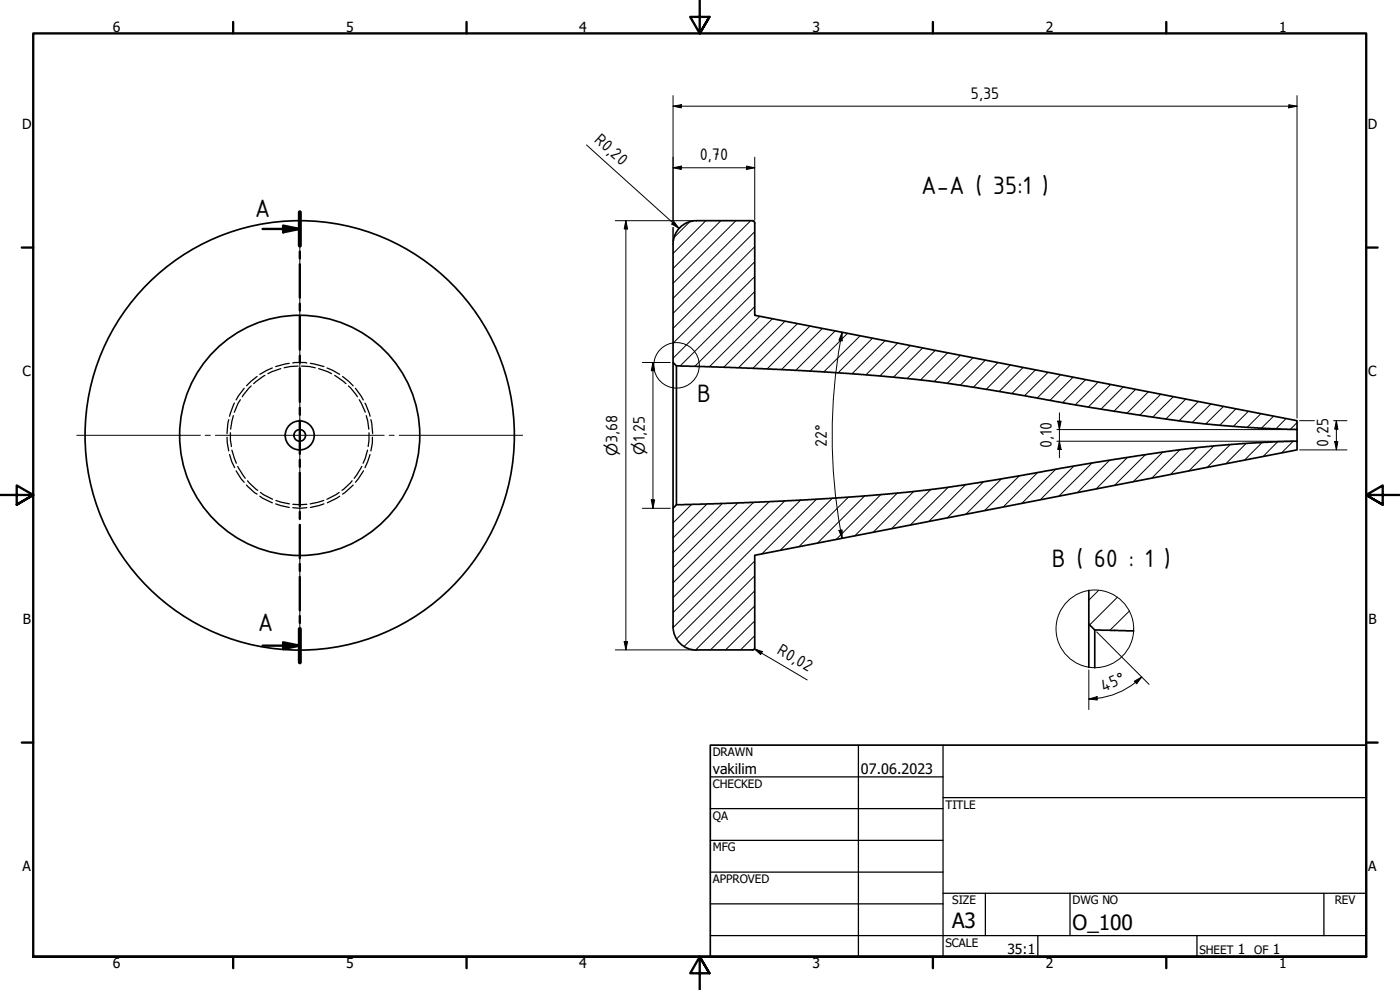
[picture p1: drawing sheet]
<svg xmlns="http://www.w3.org/2000/svg" width="420mm" height="297mm" viewBox="0 0 420 297" stroke-linecap="round" stroke-linejoin="round" font-family="sans-serif">
<!-- layer: Hatch (ISO) -->
<g fill="none" stroke="#000" stroke-width=".3">
<path d="M207 66.5l-4.7 4.7M211.8 66.2l-9.8 9.9M216.3 66.2l-14.3 14.4M220.9 66.2l-18.9 18.8M225.3 66.2l-23.3 23.3M226.5 78.5l-24.5 24.5M226.5 74l-24.5 24.5M226.5 69.5l-24.5 24.5M226.5 92l-18 17.9M226.5 87.5l-22.3 22.3M226.5 83l-24.5 24.5M228 94.9l-15.1 15.1"/>
<path d="M231.8 95.6l-14.6 14.6M235.6 96.4l-14 13.9M239.3 97.1l-13.4 13.4M243.1 97.8l-12.8 12.9M246.8 98.5l-12.3 12.4M250.6 99.3l-11.8 11.8M254.4 100l-11.3 11.4M258.1 100.8l-10.8 10.8M261.9 101.5l-10.4 10.4M265.6 102.2l-9.9 9.9M269.4 102.9l-9.5 9.5M273.2 103.7l-9.2 9.1"/>
<path d="M276.9 104.4l-8.7 8.7M280.7 105.1l-8.5 8.5M284.4 105.8l-8.1 8.2M288.2 106.6l-7.8 7.9M292 107.4l-7.7 7.6M295.7 108.1l-7.5 7.5M299.5 108.8l-7.4 7.4M303.2 109.5l-7.2 7.3M307 110.3l-7.2 7.2M310.8 111l-7.1 7.1M314.5 111.7l-7 7M318.3 112.4l-7 7"/>
<path d="M322 113.2l-6.9 6.9M325.8 113.9l-6.9 6.9M329.6 114.7l-6.9 6.8M333.3 115.4l-6.7 6.8M337.1 116.1l-6.6 6.6M340.8 116.8l-6.5 6.6M344.6 117.6l-6.4 6.4M348.4 118.3l-6.3 6.3M352.1 119l-6.2 6.1M355.9 119.7l-6 6M322.3 139.8l-10.1 10.2M327.7 138.9l-9.9 10"/>
<path d="M333.1 138l-9.8 9.8M338.4 137.2l-9.5 9.5M343.7 136.4l-9.2 9.3M349 135.6l-9 9M354.1 134.9l-8.5 8.6M359.3 134.3l-8.1 8.1M359.6 120.5l-5.8 5.8M363.4 121.2l-5.6 5.5M364.3 133.8l-7.6 7.5M367.2 122l-5.3 5.2M369.2 133.4l-6.9 6.8M370.9 122.7l-4.9 4.9"/>
<path d="M374 133l-6.1 6.1M374.6 123.4l-4.5 4.5M378.4 124.1l-4.1 4.1M378.8 132.8l-5.3 5.2M382.2 124.9l-3.6 3.5M383.5 132.5l-4.4 4.5M386 125.6l-3.1 3.1M388.1 132.4l-3.5 3.5M389.3 126.8l-2.1 2M207.5 151.4l-5.5 5.5M212.2 151.2l-10.2 10.2M216.8 151.1l-14.8 14.7"/>
<path d="M221.4 150.9l-19.4 19.5M226.1 150.7l-24.1 24.2M230.8 150.5l-28.8 28.8M235.5 150.3l-33.5 33.5M240.3 150l-38.2 38.3M245 149.8l-16.4 16.4M249.8 149.5l-15.7 15.6M254.6 149.1l-14.9 15M259.5 148.8l-14.2 14.2M264.4 148.4l-13.5 13.5M269.3 147.9l-12.8 12.9M274.3 147.4l-12.3 12.4"/>
<path d="M279.3 146.9l-11.7 11.7M284.5 146.2l-11.3 11.3M289.8 145.4l-11 11M295.1 144.6l-10.8 10.8M300.5 143.7l-10.6 10.6M305.9 142.7l-10.4 10.5M311.4 141.8l-10.3 10.3M316.9 140.8l-10.3 10.3M226.5 177.3l-17.7 17.7M226.5 168.3l-23.4 23.4M226.5 172.8l-21.1 21.1M329.7 177.2l-2.9 2.9"/>
<path d="M335.3 179.2l-8.3 8.3M226.5 190.7l-4.3 4.3M226.5 186.3l-8.8 8.7M226.5 181.8l-13.3 13.2M339 183.3l-5.9 5.8"/>
</g>
<!-- layer: Hidden (ISO) -->
<g fill="none" stroke="#000" stroke-width=".38">
<path d="M72.1 119.9l-.7 1.1-1.1 2.7M73.3 116.5l-2.4 3.5M75.4 115.8l-2.7 3.2M77.2 113l-3.2 2.7M79.5 112.6l-3.4 2.5M81.7 110.4l-3.7 1.9M84.3 110.6l-3.9 1.5M86.8 109l-4.1 1M87.9 108.9h4.2M89.5 109.8l-2.4 .2-1.8 .3M90.5 109.8l2.3 .2 1.8 .3M93.2 109l4 1"/>
<path d="M95.6 110.6l3.9 1.5M98.2 110.4l3.7 1.9M100.5 112.6l3.3 2.5M102.8 113l3.2 2.7M104.6 115.8l2.7 3.2M106.7 116.5l2.3 3.5M107.8 119.9l1.8 3.8M68.1 131.2l.5 4.1M68.6 125.9l-.5 4.2M68.9 136.4l.6 2.1 .9 1.8M69.2 129.8v2.3l.3 1.9M69.6 135.1l1.3 3.9"/>
<path d="M70 124.7l-.8 4.1M70.4 121l-1.5 3.9M71.4 139.9l2.2 3.6M108.6 139.9l-2.3 3.6M109.5 121l1.6 3.9M109.9 124.7l.8 4.1M110.3 135.1l-.7 2.5-.6 1.4M110.7 129.8l-.2 4.2M111.1 136.4l-1.6 3.9M111.3 125.9l.5 4.2M111.8 131.2v1.6l-.5 2.5M70.9 141.3l1.4 2.3 1 1.1"/>
<path d="M74 145.5l2.4 2.3 .8 .5M74.3 144.3l3 2.8M78 148.9l3.7 2M78.2 147.8l3.6 2M82.7 151.2l4.1 1.1M82.8 150.2l4.1 1M87.9 152.3l2.1 .2 2.1-.2M87.9 151.3h4.2M97.2 150.2l-4.1 1M97.2 151.2l-4 1.1M101.8 147.8l-3.7 2M101.9 148.9l-3.7 2"/>
<path d="M105.7 144.3l-3.1 2.8M106 145.5l-3.2 2.8M109.1 141.3l-2.4 3.4"/>
</g>
<!-- layer: Visible (ISO) -->
<g fill="none" stroke="#000" stroke-width=".51">
<path d="M209 66.2h16.8M209 66.2a7 7 0 0 0-7 7v35.6l1 1 36.5 1.3 18 1.2 16.5 1.4 18.4 2.5 36.1 6.3 26.3 3.9 16.8 1.7 17.7 .8v-2.7l-162.8-31.6v-27.7l-.2-.5-.5-.2M202 108.8v43.7M203 109.8v41.6M389.3 128.9v3.5M326.8 177.2v10l1.7 1.8 11.7 .3M209 195h16.8M225.8 195.1l.5-.3 .2-.5v-27.7l162.8-31.6v-2.6l-17.3 .7-18 1.8-24.9 3.8-36.2 6.3-19.3 2.6-15.7 1.4-16.7 1-21.4 1-16.8 .4-1 1.1 .1 36.6a7 7 0 0 0 6.9 6M326.8 187.2v13.1M328.5 189v11.4"/>
<circle cx="89.9" cy="130.6" r="64.4"/>
<circle cx="89.9" cy="130.6" r="1.75"/>
<circle cx="89.9" cy="130.6" r="4.4"/>
<circle cx="90" cy="130.6" r="36"/>
</g>
<!-- layer: Section Line (ISO) -->
<g fill="none" stroke="#000" stroke-width=".7">
<path d="M78.8 68.7h11.2M85 67.7l5 1-5 1zM90 63.7v10M90 75.5v2.1M90 79.3v10M90 91.1v2.1M90 94.9v10.1M90 106.7v2.1M90 110.5v10.1M90 122.4v2M90 126.2v10M90 138v2.1"/>
<path d="M90 141.8v10.1M90 153.6v2.1M90 157.5v10M90 169.2v2.1M90 173.1v10M78.8 193.7h11.2M85 192.7l5 1-5 1zM90 184.8v2.1M90 188.7v10"/>
</g>
<path d="M90 63.7v10M90 188.7v10" fill="none" stroke="#000" stroke-width="1.2"/>
<g fill="#000">
<path d="M85 67.7l5 1-5 1z" fill-rule="evenodd"/>
<path d="M85 192.7l5 1-5 1z" fill-rule="evenodd"/>
</g>
<!-- layer: Detail Boundary (ISO) -->
<g fill="none" stroke="#000" stroke-width=".3">
<circle cx="203" cy="109.6" r="6.8"/>
<circle cx="328.6" cy="188.7" r="11.7"/>
</g>
<!-- layer: Border (ANSI) -->
<g fill="none" stroke="#000" stroke-width=".7">
<path d="M70 6.6v3.4M140 6.6v3.4M210 0v10l-2.9-4.9h5.8l-2.9 4.9 2.9-4.9M280 6.6v3.4M350 6.6v3.4M6.5 74.3h3.5M410 74.3h3.4M0 148.5h10l-5-2.8v5.7l5-2.9-5 2.9M420 148.5h-10l5-2.8v5.7l-5-2.9 5 2.9M6.5 222.8h3.5M410 222.8h3.4M10 287.1v-277.1h400v277.1h-400h400"/>
<path d="M70 287.1v3.4M140 287.1v3.4M212.9 292l-2.9-4.9 2.9 4.9h-5.8l2.9-4.9v9.9M280 287.1v3.4M350 287.1v3.4"/>
</g>
<!-- layer: Title (ANSI) -->
<g fill="none" stroke="#000" stroke-width=".38">
<path d="M213.2 233.1h69.8M257.6 223.6v63.5M283 239.3h127M283 223.6v63.5M213.2 242.6h69.8M213.2 252.1h69.8M213.2 261.7h69.8M213.2 271.2h69.8M283 268h127M295.7 268v12.7M321.1 268v12.7M397.3 268v12.7"/>
<path d="M213.2 280.7h196.8M311.5 280.7v6.4M359.2 280.7v6.4"/>
</g>
<path d="M213.2 223.6h196.8v63.5h-196.8z" fill="none" stroke="#000" stroke-width=".51"/>
<!-- layer: Center Mark (ISO) -->
<path d="M90 63.7v37.1M90 102.3v1.4M90 105.3v50.6M23.1 130.6h37M61.6 130.6h1.5M64.6 130.6h50.7M116.8 130.6h1.5M119.8 130.6h37M90 157.5v1.5M90 160.5v37" fill="none" stroke="#000" stroke-width=".3"/>
<!-- layer: Dimension (ISO) -->
<g fill="none" stroke="#000" stroke-width=".3">
<path d="M202 31.9l2.5-.5v1zM202 28.7v38.2M202 31.9h187.3M386.8 31.4l2.5 .5-2.5 .5zM389.3 28.7v96.8M176 43.5l27.8 25M202 50.3l2.5-.5v1zM202 50.3h24.5M224 49.8l2.5 .5-2.5 .5zM226.5 47.2v18.9M184.7 66.2h17.9M187.8 66.2l.5 2.5h-1z"/>
<path d="M187.8 66.2v128.8M202 68.2v4.2M202.2 66.5l1.6 2-2.2-1.3zM202.8 66.2h5.4M252.7 99.7v2.6l-.9-.2zM252.7 99.7l-.4 2.5M192.8 108.8h8.4M196 108.8l.5 2.4h-1zM196 108.8v43.7M252.3 102.2a162 162 0 0 0 0 56.9M317.2 128.9h71.2M317.2 132.4h71.2"/>
<path d="M317.4 126.4h1.1l-.6 2.5zM317.9 132.4l.6 2.5h-1.1zM317.9 123.9v13.4M390 135h14.2M390 126.2h4.5M400.2 126.2h4M400.6 132.5h.9l-.4 2.5zM401.1 126.2l.4 2.6h-.9zM401.1 126.2v8.8M192.8 152.5h8.4M195.5 150h1l-.5 2.5zM251.8 159.2l.9-.2v2.5z"/>
<path d="M252.3 159.1l.4 2.4M184.7 195h23.5M187.3 192.5h1l-.5 2.5zM226.4 194.7l2.4 .8-.5 .9zM226.4 194.7l15.9 9.3M329.1 189.6l15.8 15.7M326.8 209.7l2.4-.7 .1 1zM326.8 201v11.9M340.4 204.4l2.2-1.3-1.5 2.1zM342.6 203.1a23.2 23.2 0 0 1-15.8 6.6"/>
</g>
<g fill="#000">
<path d="M202 31.9l2.5-.5v1z" fill-rule="evenodd"/>
<path d="M386.8 31.4l2.5 .5-2.5 .5z" fill-rule="evenodd"/>
<path d="M202 50.3l2.5-.5v1z" fill-rule="evenodd"/>
<path d="M224 49.8l2.5 .5-2.5 .5z" fill-rule="evenodd"/>
<path d="M187.8 66.2l.5 2.5h-1z" fill-rule="evenodd"/>
<path d="M202.2 66.5l1.6 2-2.2-1.3z" fill-rule="evenodd"/>
<path d="M196 108.8l.5 2.4h-1z" fill-rule="evenodd"/>
<path d="M252.7 99.7v2.6l-.9-.2z" fill-rule="evenodd"/>
<path d="M317.4 126.4h1.1l-.6 2.5z" fill-rule="evenodd"/>
<path d="M317.9 132.4l.6 2.5h-1.1z" fill-rule="evenodd"/>
<path d="M400.6 132.5h.9l-.4 2.5z" fill-rule="evenodd"/>
<path d="M401.1 126.2l.4 2.6h-.9z" fill-rule="evenodd"/>
<path d="M195.5 150h1l-.5 2.5z" fill-rule="evenodd"/>
<path d="M251.8 159.2l.9-.2v2.5z" fill-rule="evenodd"/>
<path d="M187.3 192.5h1l-.5 2.5z" fill-rule="evenodd"/>
<path d="M226.4 194.7l2.4 .8-.5 .9z" fill-rule="evenodd"/>
<path d="M326.8 209.7l2.4-.7 .1 1z" fill-rule="evenodd"/>
<path d="M340.4 204.4l2.2-1.3-1.5 2.1z" fill-rule="evenodd"/>
</g>
<g font-size="8.1">
<text x="276.5" y="58.1">A-A ( 35:1 )</text>
<text x="76.5" y="65.1">A</text>
<text x="209.2" y="120.6">B</text>
<text x="315.7" y="170">B ( 60 : 1 )</text>
<text x="77.4" y="189.5">A</text>
</g>
<g font-size="6.3">
<text x="285.8" y="278.6">A3</text>
<text x="321.9" y="279">O_100</text>
</g>
<g font-size="5.4">
<text x="291.3" y="29.6">5,35</text>
<text x="178.1" y="42.3" transform="rotate(42 178.1 42.3)">R0,20</text>
<text x="210" y="48">0,70</text>
<text x="185.4" y="133" transform="rotate(-90 185.4 133)">3,68</text>
<text x="193.5" y="132.6" transform="rotate(-90 193.5 132.6)">1,25</text>
<text x="248.2" y="134.1" transform="rotate(-90 248.2 134.1)">22°</text>
<text x="315.7" y="134.5" transform="rotate(-90 315.7 134.5)">0,10</text>
<text x="398.7" y="134" transform="rotate(-90 398.7 134)">0,25</text>
<text x="232.9" y="195.9" transform="rotate(31 232.9 195.9)">R0,02</text>
<text x="331.2" y="207.5" transform="rotate(-23 331.2 207.5)">45°</text>
</g>
<g font-size="4.6">
<text x="185.4" y="136.9" transform="rotate(-90 185.4 136.9)">⌀</text>
<text x="193.5" y="136.5" transform="rotate(-90 193.5 136.5)">⌀</text>
</g>
<g font-size="4.3">
<text x="213.9" y="232.2">vakilim</text>
<text x="258.4" y="232.2">07.06.2023</text>
</g>
<g font-size="4.2">
<text x="33.8" y="9.6">6</text>
<text x="103.9" y="9.6">5</text>
<text x="173.9" y="9.6">4</text>
<text x="243.8" y="9.6">3</text>
<text x="313.9" y="9.6">2</text>
<text x="383.9" y="9.6">1</text>
<text x="6.7" y="38.7">D</text>
<text x="410.5" y="38.7">D</text>
<text x="6.8" y="113">C</text>
<text x="410.7" y="113">C</text>
<text x="6.9" y="187.2">B</text>
<text x="410.7" y="187.2">B</text>
<text x="6.8" y="261.4">A</text>
<text x="410.7" y="261.4">A</text>
<text x="302.3" y="286.2">35:1</text>
<text x="371.5" y="286.2">1</text>
<text x="382" y="286.2">1</text>
<text x="33.8" y="290.5">6</text>
<text x="103.9" y="290.5">5</text>
<text x="173.9" y="290.5">4</text>
<text x="243.8" y="290.5">3</text>
<text x="313.9" y="290.5">2</text>
<text x="383.9" y="290.5">1</text>
</g>
<g font-size="3.5">
<text x="213.9" y="226.9">DRAWN</text>
<text x="213.9" y="236.4">CHECKED</text>
<text x="213.9" y="245.9">QA</text>
<text x="283.8" y="242.6">TITLE</text>
<text x="213.9" y="255.4">MFG</text>
<text x="213.9" y="265">APPROVED</text>
<text x="285.8" y="271.3">SIZE</text>
<text x="321.9" y="271.3">DWG NO</text>
<text x="400.6" y="271.3">REV</text>
<text x="283.8" y="284">SCALE</text>
<text x="360" y="286.2">SHEET</text>
<text x="376.4" y="286.2">OF</text>
</g>
</svg>
